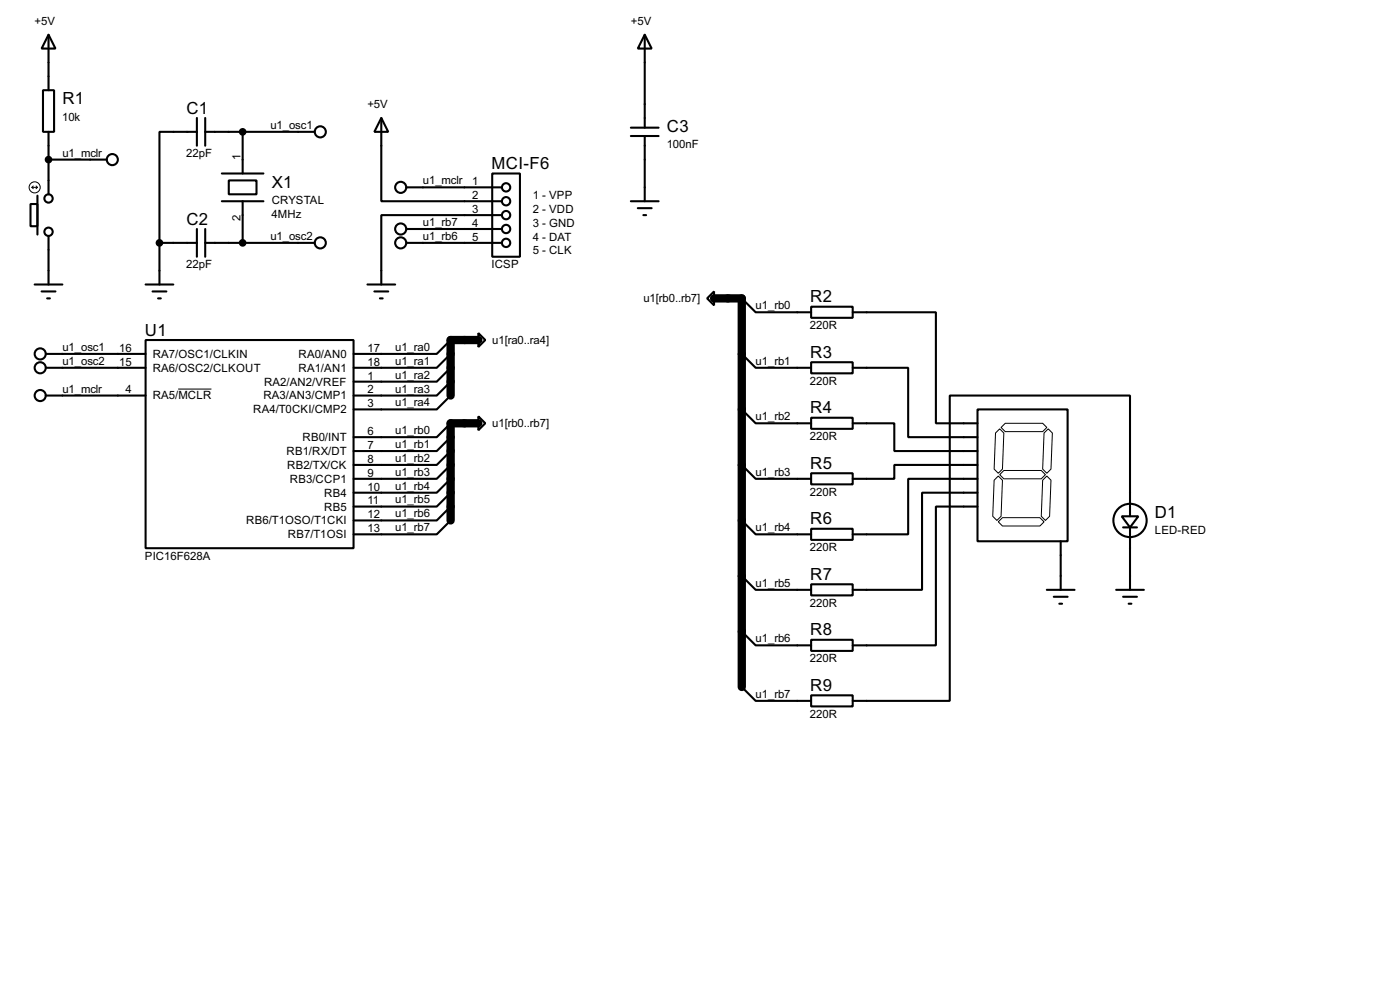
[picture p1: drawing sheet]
<svg xmlns="http://www.w3.org/2000/svg" width="256mm" height="180mm" viewBox="0 0 256 180" stroke-linecap="round" stroke-linejoin="round" font-family="sans-serif">
<path d="M130.8 54.6h5.1v71.1M87.6 62.2h-5.1v10.2M87.6 77.5h-5.1v17.7" fill="none" stroke="#000" stroke-width="1.5"/>
<g fill="none" stroke="#000" stroke-width=".38">
<path d="M7.9 16.5h2v7.6h-2zM8.9 6.3l1.3 2.6h-2.6zM8.9 6.3v10.2M118.1 6.3l1.3 2.6h-2.6zM118.1 6.3v17.1M5.6 37.3h1.3v4.1h-1.3zM6.9 35.8v7.1M8.9 24.1v11.5M8.9 29.2h10.7M36.1 24.1h-6.9v20.3M36.1 21.6v5.1M37.6 24.1h20.1"/>
<path d="M37.6 21.6v5.1M40.6 31.7h7.7M40.6 36.8h7.7M41.9 33h5.1v2.6h-5.1zM44.4 24.1v7.6M44.4 36.8v7.6M69.8 21.6l1.3 2.5h-2.5zM69.8 21.6v15.2h22.1M74.4 34.3h17.5M90.2 31.7h5v15.3h-5zM91.9 39.4h-22.1v12.7M115.6 36.8h5"/>
<path d="M115.6 24.9h5M115.6 23.4h5M116.8 38.1h2.6M117.9 39.4h.5M118.1 24.9v11.9M6.3 52.1h5.1M7.6 53.3h2.6M8.6 54.6h.5M8.9 43.2v8.9M26.7 52.1h5M27.9 53.3h2.6M29 54.6h.5"/>
<path d="M29.2 44.4v7.7M29.2 44.4h6.9M36.1 41.9v5.1M37.6 44.4h20.1M37.6 41.9v5.1M67.3 52.1h5.1M68.6 53.3h2.5M69.6 54.6h.5M74.4 44.4h17.5M74.4 41.9h17.5M129.5 54.6l1.3-1.3v2.6zM135.9 54.6l2.5 2.5h10.2"/>
<path d="M148.6 56.1h7.6v2.1h-7.6zM156.2 57.1h15.2v20.4h7.7M8.4 64.8h18.3M8.4 67.3h18.3M8.4 72.4h18.3M26.7 62.2h38.1v38.1h-38.1zM82.5 72.4l-2.5 2.5h-15.2M82.5 77.5l-2.5 2.5h-15.2M82.5 69.8l-2.5 2.6h-15.2M82.5 67.3l-2.5 2.5h-15.2M82.5 64.8l-2.5 2.5h-15.2M82.5 62.2l-2.5 2.6h-15.2"/>
<path d="M87.6 61l1.3 1.2-1.3 1.3zM87.6 76.2l1.3 1.3-1.3 1.2zM135.9 74.9l2.5 2.6h10.2M135.9 64.8l2.5 2.5h10.2M148.6 66.3h7.6v2h-7.6zM148.6 76.5h7.6v2h-7.6zM156.2 67.3h10.2v12.7h12.7M156.2 77.5h7.6v5h15.3M179.1 74.9h16.5v24.2h-16.5zM82.5 95.2l-2.5 2.6h-15.2M82.5 92.7l-2.5 2.5h-15.2M82.5 90.2l-2.5 2.5h-15.2"/>
<path d="M82.5 87.6l-2.5 2.6h-15.2M82.5 85.1l-2.5 2.5h-15.2M82.5 82.5l-2.5 2.6h-15.2M82.5 80l-2.5 2.5h-15.2M135.9 95.2l2.5 2.6h10.2M135.9 85.1l2.5 2.5h10.2M148.6 86.6h7.6v2h-7.6zM148.6 96.8h7.6v2h-7.6zM179.1 85.1h-15.3v2.5h-7.6M179.1 87.6h-12.7v10.2h-10.2M179.1 90.2h-10.2v17.7h-12.7M179.1 92.7h-7.7v25.4h-15.2"/>
<path d="M194.3 99.1v8.8M205.5 94.5h3l-1.5 2zM205.7 96.5h2.6M207 94.5v-22.1h-33v55.9h-17.8M207 96.5v11.4M135.9 115.6l2.5 2.5h10.2M135.9 105.4l2.5 2.5h10.2M148.6 106.9h7.6v2.1h-7.6zM148.6 117.1h7.6v2h-7.6zM191.8 107.9h5M193 109.2h2.6M194.1 110.5h.5"/>
<path d="M204.5 107.9h5M205.7 109.2h2.6M206.8 110.5h.5M135.9 125.7l2.5 2.6h10.2M148.6 127.3h7.6v2h-7.6z"/>
<circle cx="8.9" cy="36.3" r=".76"/>
<circle cx="20.6" cy="29.2" r="1.02"/>
<circle cx="58.7" cy="24.1" r="1.02"/>
<circle cx="73.4" cy="34.3" r="1.02"/>
<circle cx="92.7" cy="34.3" r=".76"/>
<circle cx="92.7" cy="39.4" r=".76"/>
<circle cx="92.7" cy="36.8" r=".76"/>
<circle cx="8.9" cy="42.4" r=".76"/>
<circle cx="58.7" cy="44.5" r="1.02"/>
<circle cx="73.4" cy="44.5" r="1.02"/>
<circle cx="73.4" cy="41.9" r="1.02"/>
<circle cx="92.7" cy="44.5" r=".76"/>
<circle cx="92.7" cy="41.9" r=".76"/>
<circle cx="7.4" cy="72.4" r="1.02"/>
<circle cx="7.4" cy="67.3" r="1.02"/>
<circle cx="7.4" cy="64.8" r="1.02"/>
<circle cx="207" cy="95.3" r="3"/>
</g>
<g fill="none" stroke="#000" stroke-width=".18">
<path d="M5.8 34.3h1.1M5.8 34.3l.3 .2M6.1 34l-.3 .3M6.6 34l.3 .3M6.9 34.3l-.3 .2M32.6 71.2h6.1M182.4 79.2l.7-.7 .8 .7-.3 6.7-.7 .7-.8-.7zM183.4 78.2l.7-.7h6.9l.8 .7-.8 .8h-6.9zM191.3 79.2l.7-.7 .8 .7-.3 6.7-.7 .7-.8-.7zM182.1 87.9l.8-.8 .7 .8-.2 6.6-.8 .7-.7-.7zM182.9 95.5l.7-.8h6.9l.8 .8-.8 .8h-6.9zM183.1 86.9l.8-.8h6.9l.7 .8-.7 .7h-6.9z"/>
<path d="M191 87.9l.8-.8 .7 .8-.2 6.6-.8 .7-.7-.7z"/>
<circle cx="6.3" cy="34.3" r="1.02"/>
</g>
<g fill="#000" stroke="#000" stroke-width=".38">
<circle cx="8.9" cy="29.2" r=".51"/>
<circle cx="44.4" cy="24.1" r=".51"/>
<circle cx="29.2" cy="44.4" r=".51"/>
<circle cx="44.4" cy="44.4" r=".51"/>
</g>
<g font-size="3.4">
<text x="11.4" y="19.1">R1</text>
<text x="34.2" y="20.8">C1</text>
<text x="122.2" y="24.2">C3</text>
<text x="49.8" y="34.3">X1</text>
<text x="90.1" y="30.9">MCI-F6</text>
<text x="34.2" y="41.1">C2</text>
<text x="148.4" y="55.3">R2</text>
<text x="26.6" y="61.4">U1</text>
<text x="148.4" y="65.5">R3</text>
<text x="148.4" y="75.6">R4</text>
<text x="148.4" y="85.8">R5</text>
<text x="148.4" y="95.9">R6</text>
<text x="211.6" y="94.7">D1</text>
<text x="148.4" y="106.1">R7</text>
<text x="148.4" y="116.2">R8</text>
<text x="148.4" y="126.4">R9</text>
</g>
<g font-size="2.3">
<text x="6.3" y="4.5">+5V</text>
<text x="115.6" y="4.5">+5V</text>
<text x="11.4" y="22.1">10k</text>
<text x="49.5" y="23.6">u1_osc1</text>
<text x="67.3" y="19.8">+5V</text>
<text x="11.4" y="28.7">u1_mclr</text>
<text x="34.1" y="28.8">22pF</text>
<text x="44.1" y="29.2" transform="rotate(-90 44.1 29.2)">1</text>
<text x="122.1" y="27.1">100nF</text>
<text x="77.5" y="33.7">u1_mclr</text>
<text x="86.5" y="33.9">1</text>
<text x="44.1" y="40.5" transform="rotate(-90 44.1 40.5)">2</text>
<text x="49.7" y="39.8">4MHz</text>
<text x="49.8" y="37.3">CRYSTAL</text>
<text x="77.5" y="41.4">u1_rb7</text>
<text x="86.5" y="36.4">2</text>
<text x="86.5" y="39">3</text>
<text x="86.5" y="41.5">4</text>
<text x="97.6" y="36.4">1 - VPP</text>
<text x="97.6" y="38.9">2 - VDD</text>
<text x="97.6" y="41.5">3 - GND</text>
<text x="49.5" y="43.9">u1_osc2</text>
<text x="77.5" y="43.9">u1_rb6</text>
<text x="86.5" y="44.1">5</text>
<text x="97.6" y="44">4 - DAT</text>
<text x="97.6" y="46.6">5 - CLK</text>
<text x="34.1" y="49.1">22pF</text>
<text x="90" y="49.1">ICSP</text>
<text x="117.9" y="55.3">u1[rb0..rb7]</text>
<text x="138.4" y="56.6">u1_rb0</text>
<text x="11.4" y="64.2">u1_osc1</text>
<text x="21.8" y="64.4">16</text>
<text x="28" y="65.5">RA7/OSC1/CLKIN</text>
<text x="54.7" y="65.5">RA0/AN0</text>
<text x="67.3" y="64.4">17</text>
<text x="72.4" y="64.2">u1_ra0</text>
<text x="90.2" y="62.9">u1[ra0..ra4]</text>
<text x="148.4" y="60.3">220R</text>
<text x="11.4" y="66.8">u1_osc2</text>
<text x="11.4" y="71.8">u1_mclr</text>
<text x="21.8" y="66.9">15</text>
<text x="28" y="68">RA6/OSC2/CLKOUT</text>
<text x="48.4" y="70.6">RA2/AN2/VREF</text>
<text x="54.7" y="68">RA1/AN1</text>
<text x="67.3" y="66.9">18</text>
<text x="67.3" y="69.5">1</text>
<text x="72.4" y="71.8">u1_ra3</text>
<text x="72.4" y="69.3">u1_ra2</text>
<text x="72.4" y="66.8">u1_ra1</text>
<text x="138.4" y="66.8">u1_rb1</text>
<text x="148.4" y="70.4">220R</text>
<text x="23" y="72">4</text>
<text x="28" y="73.1">RA5/MCLR</text>
<text x="46.4" y="75.6">RA4/T0CKI/CMP2</text>
<text x="48.3" y="73.1">RA3/AN3/CMP1</text>
<text x="67.3" y="72">2</text>
<text x="67.3" y="74.5">3</text>
<text x="72.4" y="74.4">u1_ra4</text>
<text x="138.4" y="76.9">u1_rb2</text>
<text x="52.5" y="83.3">RB1/RX/DT</text>
<text x="55.4" y="80.7">RB0/INT</text>
<text x="67.3" y="79.6">6</text>
<text x="67.3" y="82.2">7</text>
<text x="72.4" y="82">u1_rb1</text>
<text x="72.4" y="79.5">u1_rb0</text>
<text x="90.2" y="78.2">u1[rb0..rb7]</text>
<text x="148.4" y="80.6">220R</text>
<text x="52.6" y="85.8">RB2/TX/CK</text>
<text x="53.1" y="88.3">RB3/CCP1</text>
<text x="67.3" y="84.7">8</text>
<text x="67.3" y="87.2">9</text>
<text x="67.3" y="89.8">10</text>
<text x="72.4" y="89.6">u1_rb4</text>
<text x="72.4" y="87.1">u1_rb3</text>
<text x="72.4" y="84.5">u1_rb2</text>
<text x="138.4" y="87.1">u1_rb3</text>
<text x="45.1" y="96">RB6/T1OSO/T1CKI</text>
<text x="59.4" y="90.9">RB4</text>
<text x="59.4" y="93.4">RB5</text>
<text x="67.3" y="92.3">11</text>
<text x="67.3" y="94.9">12</text>
<text x="72.4" y="94.7">u1_rb6</text>
<text x="72.4" y="92.1">u1_rb5</text>
<text x="148.4" y="90.8">220R</text>
<text x="52.7" y="98.5">RB7/T1OSI</text>
<text x="67.3" y="97.4">13</text>
<text x="72.4" y="97.2">u1_rb7</text>
<text x="138.4" y="97.2">u1_rb4</text>
<text x="148.4" y="100.9">220R</text>
<text x="211.5" y="97.7">LED-RED</text>
<text x="26.5" y="102.4">PIC16F628A</text>
<text x="138.4" y="107.4">u1_rb5</text>
<text x="148.4" y="111">220R</text>
<text x="138.4" y="117.5">u1_rb6</text>
<text x="148.4" y="121.2">220R</text>
<text x="138.4" y="127.7">u1_rb7</text>
<text x="148.4" y="131.4">220R</text>
</g>
</svg>
